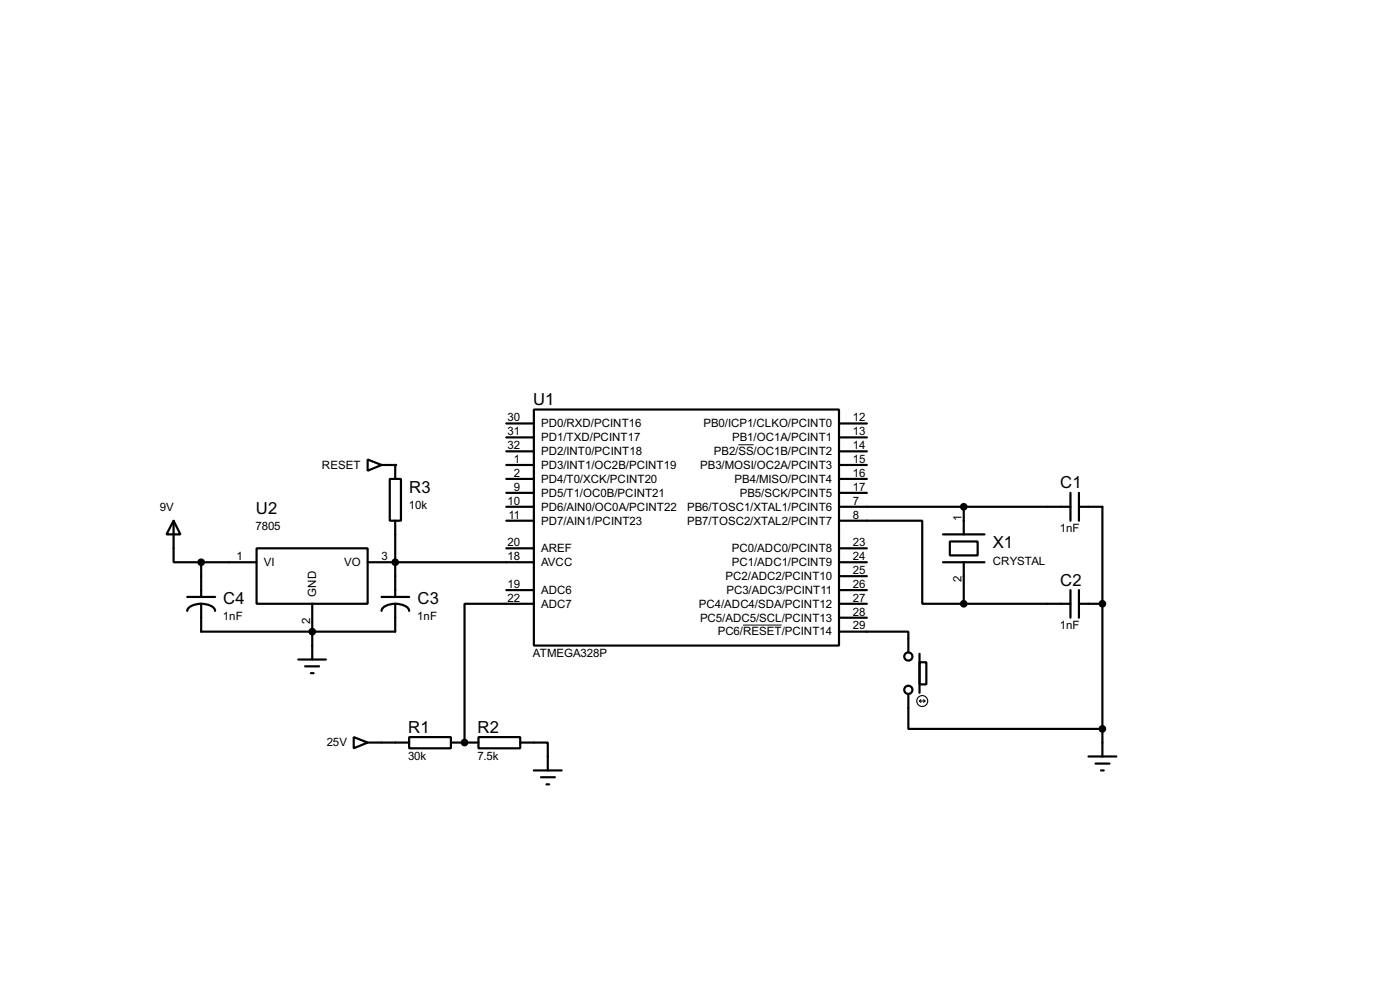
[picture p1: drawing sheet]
<svg xmlns="http://www.w3.org/2000/svg" width="256mm" height="180mm" viewBox="0 0 256 180" stroke-linecap="round" stroke-linejoin="round" font-family="sans-serif">
<g fill="none" stroke="#000" stroke-width=".4">
<path d="M92.8 77.5h5M97.8 75h55.9v43.2h-55.9zM153.7 77.5h5.1M31.8 95.3l1.3 2.5h-2.6zM31.8 95.3v7.6h5.1M67.4 84.1l2.5 1-2.5 1.1zM69.9 85.1h2.5v2.6M71.4 87.7h2.1v7.6h-2.1zM72.4 95.3v14M92.8 92.8h5M92.8 80.1h5M92.8 85.1h5"/>
<path d="M92.8 82.6h5M92.8 90.2h5M92.8 87.7h5M92.8 95.3h5M153.7 95.3h15.3v15.2h7.6M153.7 92.8h42.4M153.7 80.1h5.1M153.7 85.1h5.1M153.7 82.6h5.1M153.7 90.2h5.1M153.7 87.7h5.1M172.8 97.8h7.6"/>
<path d="M174 99.1h5.1v2.6h-5.1zM176.6 92.8v5M196.1 90.2v5.1M197.7 92.8h4.3v45.7M197.7 90.2v5.1M34.3 109.3h5.1M36.9 110.5a2.33 2.33 0 0 1 2.5 1.3M36.9 110.5a2.37 2.37 0 0 0-2.6 1.3M36.9 110.5v5.1h35.5v-5.1M36.9 102.9h10.1M36.9 102.9v6.4M47 100.4h20.4v10.1h-20.4z"/>
<path d="M57.2 110.5v10.2M67.4 102.9h30.4M69.9 109.3h5.1M72.4 110.5a2.33 2.33 0 0 1 2.6 1.3M72.4 110.5a2.29 2.29 0 0 0-2.5 1.3M92.8 108h5M92.8 100.4h5M97.8 110.5h-12.7v25.4M153.7 115.6h12.7v3.8M153.7 110.5h5.1M153.7 102.9h5.1M153.7 113.1h5.1"/>
<path d="M153.7 108h5.1M153.7 105.5h5.1M153.7 100.4h5.1M168.5 119.7v7.1M172.8 102.9h7.6M176.6 102.9v7.6M176.6 110.5h19.5M196.1 108v5.1M197.7 110.5h4.3M197.7 108v5.1M54.7 120.7h5M55.9 122h2.6"/>
<path d="M57 123.2h.5M64.8 134.9l2.6 1-2.6 1.1zM67.4 135.9h7.6M75 134.9h7.6v2.1h-7.6zM82.6 135.9h5.1M87.7 134.9h7.6v2.1h-7.6zM95.3 135.9h5.1v5.1M166.4 127.1v6.3h35.6M168.5 121.2h1.2v4.1h-1.2zM199.4 138.5h5.1M200.7 139.8h2.6M97.8 141h5.1"/>
<path d="M99.1 142.3h2.6M100.1 143.6h.5M201.7 141h.5"/>
<circle cx="166.4" cy="120.2" r=".75"/>
<circle cx="166.4" cy="126.3" r=".75"/>
</g>
<g fill="#000">
<circle cx="72.4" cy="85.1" r=".2"/>
<circle cx="57.2" cy="115.6" r=".2"/>
<circle cx="72.4" cy="102.9" r=".2"/>
<circle cx="202" cy="110.5" r=".2"/>
<circle cx="85.1" cy="135.9" r=".2"/>
</g>
<path d="M135.3 81.4h2.8M136.1 114.4h7.1" fill="none" stroke="#000" stroke-width=".18"/>
<g fill="#000" stroke="#000" stroke-width=".4">
<circle cx="176.5" cy="92.8" r=".5"/>
<circle cx="36.8" cy="102.9" r=".5"/>
<circle cx="57.2" cy="115.6" r=".5"/>
<circle cx="72.4" cy="102.9" r=".5"/>
<circle cx="176.5" cy="110.5" r=".5"/>
<circle cx="201.9" cy="110.5" r=".5"/>
<circle cx="85.1" cy="135.9" r=".5"/>
<circle cx="201.9" cy="133.4" r=".5"/>
</g>
<g fill="none" stroke="#000" stroke-width=".2">
<path d="M168.5 128.3h1M168.5 128.3l.2 .3M168.7 128.1l-.2 .2M169.2 128.1l.3 .2M169.5 128.3l-.3 .3"/>
<circle cx="168.9" cy="128.3" r="1"/>
</g>
<g font-size="3.4">
<text x="97.7" y="74.1">U1</text>
<text x="194.2" y="89.4">C1</text>
<text x="46.9" y="94">U2</text>
<text x="75" y="90.2">R3</text>
<text x="181.9" y="100.4">X1</text>
<text x="194.2" y="107.2">C2</text>
<text x="40.9" y="110.6">C4</text>
<text x="76.5" y="110.6">C3</text>
<text x="74.8" y="134.1">R1</text>
<text x="87.5" y="134.1">R2</text>
</g>
<g font-size="2.4">
<text x="93" y="77.1">30</text>
<text x="156.3" y="77.1">12</text>
<text x="93" y="82.2">32</text>
<text x="93" y="79.7">31</text>
<text x="99.1" y="83.3">PD2/INT0/PCINT18</text>
<text x="99.1" y="80.8">PD1/TXD/PCINT17</text>
<text x="99.1" y="78.2">PD0/RXD/PCINT16</text>
<text x="128.9" y="78.2">PB0/ICP1/CLKO/PCINT0</text>
<text x="130.8" y="83.3">PB2/SS/OC1B/PCINT2</text>
<text x="134.1" y="80.8">PB1/OC1A/PCINT1</text>
<text x="156.3" y="79.7">13</text>
<text x="156.3" y="82.2">14</text>
<text x="59" y="85.8">RESET</text>
<text x="94.2" y="89.8">9</text>
<text x="94.2" y="87.3">2</text>
<text x="94.2" y="84.7">1</text>
<text x="99.1" y="88.4">PD4/T0/XCK/PCINT20</text>
<text x="99.1" y="85.8">PD3/INT1/OC2B/PCINT19</text>
<text x="128.3" y="85.8">PB3/MOSI/OC2A/PCINT3</text>
<text x="134.6" y="88.4">PB4/MISO/PCINT4</text>
<text x="156.3" y="84.7">15</text>
<text x="156.3" y="87.3">16</text>
<text x="156.3" y="89.8">17</text>
<text x="29.3" y="93.5">9V</text>
<text x="74.9" y="93.2">10k</text>
<text x="93" y="92.4">10</text>
<text x="93.2" y="94.9">11</text>
<text x="99.1" y="93.5">PD6/AIN0/OC0A/PCINT22</text>
<text x="99.1" y="90.9">PD5/T1/OC0B/PCINT21</text>
<text x="125.9" y="93.5">PB6/TOSC1/XTAL1/PCINT6</text>
<text x="135.5" y="90.9">PB5/SCK/PCINT5</text>
<text x="156.3" y="94.9">8</text>
<text x="156.3" y="92.4">7</text>
<text x="176.2" y="95.3" transform="rotate(-90 176.2 95.3)">1</text>
<text x="46.8" y="97">7805</text>
<text x="93" y="100">20</text>
<text x="99.1" y="101.1">AREF</text>
<text x="99.1" y="96">PD7/AIN1/PCINT23</text>
<text x="125.9" y="96">PB7/TOSC2/XTAL2/PCINT7</text>
<text x="134.1" y="101.1">PC0/ADC0/PCINT8</text>
<text x="156.3" y="100">23</text>
<text x="194.2" y="97.4">1nF</text>
<text x="43.4" y="102.5">1</text>
<text x="48.3" y="103.6">VI</text>
<text x="63" y="103.6">VO</text>
<text x="69.9" y="102.5">3</text>
<text x="93" y="102.5">18</text>
<text x="93" y="107.6">19</text>
<text x="99.1" y="103.6">AVCC</text>
<text x="132.9" y="106.2">PC2/ADC2/PCINT10</text>
<text x="134.1" y="103.6">PC1/ADC1/PCINT9</text>
<text x="156.3" y="107.6">26</text>
<text x="156.3" y="105.1">25</text>
<text x="156.3" y="102.5">24</text>
<text x="176.2" y="106.6" transform="rotate(-90 176.2 106.6)">2</text>
<text x="181.9" y="103.4">CRYSTAL</text>
<text x="40.9" y="113.5">1nF</text>
<text x="57.9" y="109.2" transform="rotate(-90 57.9 109.2)">GND</text>
<text x="76.5" y="113.5">1nF</text>
<text x="93" y="110.1">22</text>
<text x="99.1" y="108.7">ADC6</text>
<text x="99.1" y="111.2">ADC7</text>
<text x="128" y="111.2">PC4/ADC4/SDA/PCINT12</text>
<text x="128.2" y="113.8">PC5/ADC5/SCL/PCINT13</text>
<text x="133.1" y="108.7">PC3/ADC3/PCINT11</text>
<text x="156.3" y="112.7">28</text>
<text x="156.3" y="110.1">27</text>
<text x="56.8" y="114.2" transform="rotate(-90 56.8 114.2)">2</text>
<text x="131.5" y="116.3">PC6/RESET/PCINT14</text>
<text x="156.3" y="115.2">29</text>
<text x="194.2" y="115.2">1nF</text>
<text x="97.6" y="120.3">ATMEGA328P</text>
<text x="59.9" y="136.6">25V</text>
<text x="74.8" y="139.1">30k</text>
<text x="87.5" y="139.1">7.5k</text>
</g>
</svg>
